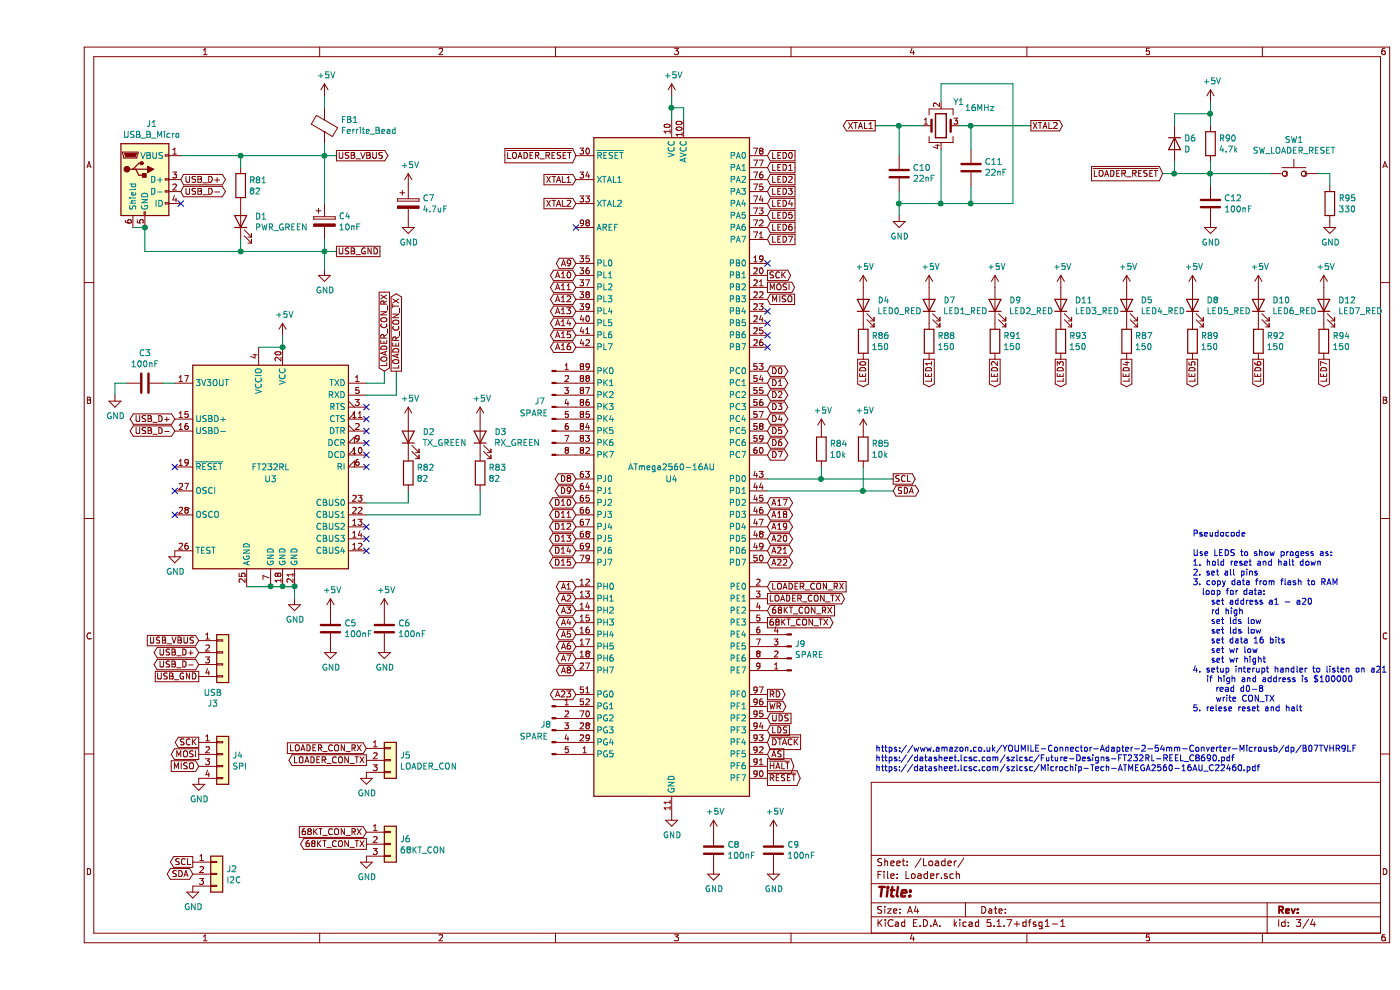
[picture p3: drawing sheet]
EESchema Schematic File Version 4
EELAYER 30 0
EELAYER END
$Descr A4 11693 8268
encoding utf-8
Sheet 3 4
Title ""
Date ""
Rev ""
Comp ""
Comment1 ""
Comment2 ""
Comment3 ""
Comment4 ""
$EndDescr
$Comp
L power:+5V #PWR0112
U 1 1
P 5300 800
F 0 "#PWR0112" H 5300 650 50  0001 C CNN
F 1 "+5V" H 5315 973 50  0000 C CNN
F 2 "" H 5300 800 50  0001 C CNN
F 3 "" H 5300 800 50  0001 C CNN
	1    5300 800 
	1    0    0    -1  
$EndComp
Wire Wire Line
	5300 800  5300 900 
Wire Wire Line
	5300 900  5400 900 
Wire Wire Line
	5400 900  5400 1000
Connection ~ 5300 900 
Wire Wire Line
	5300 900  5300 1000
Text GLabel 6100 4900 2    50   Input ~ 0
LOADER_CON_RX
Text GLabel 6100 5000 2    50   Output ~ 0
LOADER_CON_TX
Text GLabel 7150 4100 2    50   BiDi ~ 0
SDA
Text GLabel 7150 4000 2    50   Output ~ 0
SCL
Text GLabel 6100 2400 2    50   Output ~ 0
MOSI
Text GLabel 6100 2500 2    50   Input ~ 0
MISO
Text GLabel 6100 2300 2    50   Output ~ 0
SCK
Text GLabel 4500 4900 0    50   BiDi ~ 0
A1
Text GLabel 4500 5000 0    50   BiDi ~ 0
A2
Text GLabel 4500 5100 0    50   BiDi ~ 0
A3
Text GLabel 4500 5200 0    50   BiDi ~ 0
A4
Text GLabel 4500 5300 0    50   BiDi ~ 0
A5
Text GLabel 4500 5400 0    50   BiDi ~ 0
A6
Text GLabel 4500 5500 0    50   BiDi ~ 0
A7
Text GLabel 4500 5600 0    50   BiDi ~ 0
A8
Text GLabel 4500 2200 0    50   BiDi ~ 0
A9
Text GLabel 4500 2300 0    50   BiDi ~ 0
A10
Text GLabel 4500 2400 0    50   BiDi ~ 0
A11
Text GLabel 4500 2500 0    50   BiDi ~ 0
A12
Text GLabel 4500 2600 0    50   BiDi ~ 0
A13
Text GLabel 4500 2700 0    50   BiDi ~ 0
A14
Text GLabel 4500 2800 0    50   BiDi ~ 0
A15
Text GLabel 4500 2900 0    50   BiDi ~ 0
A16
Text GLabel 6100 3100 2    50   BiDi ~ 0
D0
Text GLabel 6100 3200 2    50   BiDi ~ 0
D1
Text GLabel 6100 3300 2    50   BiDi ~ 0
D2
Text GLabel 6100 3500 2    50   BiDi ~ 0
D4
Text GLabel 6100 3700 2    50   BiDi ~ 0
D6
Text GLabel 6100 3800 2    50   BiDi ~ 0
D7
Text GLabel 4500 4000 0    50   BiDi ~ 0
D8
Text GLabel 4500 4100 0    50   BiDi ~ 0
D9
Text GLabel 4500 4200 0    50   BiDi ~ 0
D10
Text GLabel 4500 4300 0    50   BiDi ~ 0
D11
Text GLabel 4500 4400 0    50   BiDi ~ 0
D12
Text GLabel 4500 4600 0    50   BiDi ~ 0
D14
Text GLabel 4500 4700 0    50   BiDi ~ 0
D15
Text GLabel 6100 3400 2    50   BiDi ~ 0
D3
Text GLabel 6100 3600 2    50   BiDi ~ 0
D5
Text GLabel 4500 4500 0    50   BiDi ~ 0
D13
$Comp
L Device:R R85
U 1 1
P 6900 3750
F 0 "R85" H 6970 3796 50  0000 L CNN
F 1 "10k" H 6970 3705 50  0000 L CNN
F 2 "" V 6830 3750 50  0001 C CNN
F 3 "~" H 6900 3750 50  0001 C CNN
	1    6900 3750
	1    0    0    -1  
$EndComp
$Comp
L Device:R R84
U 1 1
P 6550 3750
F 0 "R84" H 6620 3796 50  0000 L CNN
F 1 "10k" H 6620 3705 50  0000 L CNN
F 2 "" V 6480 3750 50  0001 C CNN
F 3 "~" H 6550 3750 50  0001 C CNN
	1    6550 3750
	1    0    0    -1  
$EndComp
$Comp
L power:+5V #PWR0119
U 1 1
P 6900 3600
F 0 "#PWR0119" H 6900 3450 50  0001 C CNN
F 1 "+5V" H 6915 3773 50  0000 C CNN
F 2 "" H 6900 3600 50  0001 C CNN
F 3 "" H 6900 3600 50  0001 C CNN
	1    6900 3600
	1    0    0    -1  
$EndComp
$Comp
L power:+5V #PWR0118
U 1 1
P 6550 3600
F 0 "#PWR0118" H 6550 3450 50  0001 C CNN
F 1 "+5V" H 6565 3773 50  0000 C CNN
F 2 "" H 6550 3600 50  0001 C CNN
F 3 "" H 6550 3600 50  0001 C CNN
	1    6550 3600
	1    0    0    -1  
$EndComp
$Comp
L MCU_Microchip_ATmega:ATmega2560-16AU U4
U 1 1
P 5300 3900
F 0 "U4" H 5300 3800 50  0000 C CNN
F 1 "ATmega2560-16AU" H 5300 3900 50  0000 C CNN
F 2 "Package_QFP:TQFP-100_14x14mm_P0.5mm" H 5300 3900 50  0001 C CIN
F 3 "http://ww1.microchip.com/downloads/en/DeviceDoc/Atmel-2549-8-bit-AVR-Microcontroller-ATmega640-1280-1281-2560-2561_datasheet.pdf" H 5300 3900 50  0001 C CNN
F 4 "ATMEGA2560-16AU" H 5300 3900 50  0001 C CNN "JLPCB Part"
F 5 "https://datasheet.lcsc.com/szlcsc/Microchip-Tech-ATMEGA2560-16AU_C22460.pdf" H 5300 3900 50  0001 C CNN "JLPCB Datasheet"
	1    5300 3900
	1    0    0    -1  
$EndComp
$Comp
L power:GND #PWR0113
U 1 1
P 5300 6800
F 0 "#PWR0113" H 5300 6550 50  0001 C CNN
F 1 "GND" H 5305 6627 50  0000 C CNN
F 2 "" H 5300 6800 50  0001 C CNN
F 3 "" H 5300 6800 50  0001 C CNN
	1    5300 6800
	1    0    0    -1  
$EndComp
Wire Wire Line
	6550 3900 6550 4000
Wire Wire Line
	6550 4000 6100 4000
Wire Wire Line
	6100 4100 6900 4100
Wire Wire Line
	6550 4000 7150 4000
Connection ~ 6550 4000
Wire Wire Line
	6900 3900 6900 4100
Connection ~ 6900 4100
Wire Wire Line
	6900 4100 7150 4100
Text GLabel 4500 1300 0    50   Input ~ 0
~LOADER_RESET
NoConn ~ 4500 1900
NoConn ~ 6100 2200
$Comp
L Connector_Generic:Conn_01x03 J5
U 1 1
P 2950 6350
F 0 "J5" H 3030 6392 50  0000 L CNN
F 1 "LOADER_CON" H 3030 6301 50  0000 L CNN
F 2 "" H 2950 6350 50  0001 C CNN
F 3 "~" H 2950 6350 50  0001 C CNN
	1    2950 6350
	1    0    0    -1  
$EndComp
Text GLabel 2750 6250 0    50   Input ~ 0
LOADER_CON_RX
Text GLabel 2750 6350 0    50   Output ~ 0
LOADER_CON_TX
$Comp
L power:GND #PWR0104
U 1 1
P 2750 6450
F 0 "#PWR0104" H 2750 6200 50  0001 C CNN
F 1 "GND" H 2755 6277 50  0000 C CNN
F 2 "" H 2750 6450 50  0001 C CNN
F 3 "" H 2750 6450 50  0001 C CNN
	1    2750 6450
	1    0    0    -1  
$EndComp
$Comp
L Connector_Generic:Conn_01x04 J4
U 1 1
P 1550 6300
F 0 "J4" H 1630 6292 50  0000 L CNN
F 1 "SPI" H 1630 6201 50  0000 L CNN
F 2 "" H 1550 6300 50  0001 C CNN
F 3 "~" H 1550 6300 50  0001 C CNN
	1    1550 6300
	1    0    0    -1  
$EndComp
$Comp
L power:GND #PWR097
U 1 1
P 1350 6500
F 0 "#PWR097" H 1350 6250 50  0001 C CNN
F 1 "GND" H 1355 6327 50  0000 C CNN
F 2 "" H 1350 6500 50  0001 C CNN
F 3 "" H 1350 6500 50  0001 C CNN
	1    1350 6500
	1    0    0    -1  
$EndComp
Text GLabel 1350 6300 0    50   Output ~ 0
MOSI
Text GLabel 1350 6400 0    50   Input ~ 0
MISO
Text GLabel 1350 6200 0    50   Output ~ 0
SCK
$Comp
L power:GND #PWR096
U 1 1
P 1300 7400
F 0 "#PWR096" H 1300 7150 50  0001 C CNN
F 1 "GND" H 1305 7227 50  0000 C CNN
F 2 "" H 1300 7400 50  0001 C CNN
F 3 "" H 1300 7400 50  0001 C CNN
	1    1300 7400
	1    0    0    -1  
$EndComp
$Comp
L Connector_Generic:Conn_01x03 J2
U 1 1
P 1500 7300
F 0 "J2" H 1580 7342 50  0000 L CNN
F 1 "I2C" H 1580 7251 50  0000 L CNN
F 2 "" H 1500 7300 50  0001 C CNN
F 3 "~" H 1500 7300 50  0001 C CNN
	1    1500 7300
	1    0    0    -1  
$EndComp
Text GLabel 1300 7300 0    50   BiDi ~ 0
SDA
Text GLabel 1300 7200 0    50   Output ~ 0
SCL
$Comp
L Device:C C9
U 1 1
P 6150 7100
F 0 "C9" H 6265 7146 50  0000 L CNN
F 1 "100nF" H 6265 7055 50  0000 L CNN
F 2 "" H 6188 6950 50  0001 C CNN
F 3 "~" H 6150 7100 50  0001 C CNN
	1    6150 7100
	1    0    0    -1  
$EndComp
$Comp
L power:GND #PWR0117
U 1 1
P 6150 7250
F 0 "#PWR0117" H 6150 7000 50  0001 C CNN
F 1 "GND" H 6155 7077 50  0000 C CNN
F 2 "" H 6150 7250 50  0001 C CNN
F 3 "" H 6150 7250 50  0001 C CNN
	1    6150 7250
	1    0    0    -1  
$EndComp
$Comp
L power:+5V #PWR0116
U 1 1
P 6150 6950
F 0 "#PWR0116" H 6150 6800 50  0001 C CNN
F 1 "+5V" H 6165 7123 50  0000 C CNN
F 2 "" H 6150 6950 50  0001 C CNN
F 3 "" H 6150 6950 50  0001 C CNN
	1    6150 6950
	1    0    0    -1  
$EndComp
$Comp
L Connector:Conn_01x08_Male J7
U 1 1
P 4300 3400
F 0 "J7" H 4200 3450 50  0000 C CNN
F 1 "SPARE" H 4150 3350 50  0000 C CNN
F 2 "" H 4300 3400 50  0001 C CNN
F 3 "~" H 4300 3400 50  0001 C CNN
	1    4300 3400
	1    0    0    -1  
$EndComp
Text GLabel 6100 4200 2    50   BiDi ~ 0
A17
Text GLabel 6100 4300 2    50   BiDi ~ 0
A18
Text GLabel 6100 4400 2    50   BiDi ~ 0
A19
Text GLabel 6100 4500 2    50   BiDi ~ 0
A20
Text GLabel 6100 5800 2    50   Output ~ 0
RD
Text GLabel 6100 5900 2    50   Output ~ 0
WR
Text GLabel 6100 6400 2    50   Output ~ 0
~HALT
Text GLabel 6100 6500 2    50   Output ~ 0
~RESET
$Comp
L Switch:SW_Push SW1
U 1 1
P 10500 1450
F 0 "SW1" H 10500 1735 50  0000 C CNN
F 1 "SW_LOADER_RESET" H 10500 1644 50  0000 C CNN
F 2 "" H 10500 1650 50  0001 C CNN
F 3 "~" H 10500 1650 50  0001 C CNN
	1    10500 1450
	1    0    0    -1  
$EndComp
Text GLabel 4500 1500 0    50   Input ~ 0
XTAL1
Text GLabel 4500 1700 0    50   Input ~ 0
XTAL2
$Comp
L power:GND #PWR0131
U 1 1
P 10800 1850
F 0 "#PWR0131" H 10800 1600 50  0001 C CNN
F 1 "GND" H 10805 1677 50  0000 C CNN
F 2 "" H 10800 1850 50  0001 C CNN
F 3 "" H 10800 1850 50  0001 C CNN
	1    10800 1850
	1    0    0    -1  
$EndComp
Text GLabel 9400 1450 0    50   Input ~ 0
~LOADER_RESET
$Comp
L power:GND #PWR0126
U 1 1
P 9800 1850
F 0 "#PWR0126" H 9800 1600 50  0001 C CNN
F 1 "GND" H 9805 1677 50  0000 C CNN
F 2 "" H 9800 1850 50  0001 C CNN
F 3 "" H 9800 1850 50  0001 C CNN
	1    9800 1850
	1    0    0    -1  
$EndComp
$Comp
L power:+5V #PWR0125
U 1 1
P 9800 850
F 0 "#PWR0125" H 9800 700 50  0001 C CNN
F 1 "+5V" H 9815 1023 50  0000 C CNN
F 2 "" H 9800 850 50  0001 C CNN
F 3 "" H 9800 850 50  0001 C CNN
	1    9800 850 
	1    0    0    -1  
$EndComp
$Comp
L Device:R R90
U 1 1
P 9800 1200
F 0 "R90" H 9870 1246 50  0000 L CNN
F 1 "4.7k" H 9870 1155 50  0000 L CNN
F 2 "" V 9730 1200 50  0001 C CNN
F 3 "~" H 9800 1200 50  0001 C CNN
	1    9800 1200
	1    0    0    -1  
$EndComp
$Comp
L Device:D D6
U 1 1
P 9500 1200
F 0 "D6" V 9454 1280 50  0000 L CNN
F 1 "D" V 9545 1280 50  0000 L CNN
F 2 "" H 9500 1200 50  0001 C CNN
F 3 "~" H 9500 1200 50  0001 C CNN
	1    9500 1200
	0    1    1    0   
$EndComp
Wire Wire Line
	9400 1450 9500 1450
Wire Wire Line
	9500 1450 9500 1350
Wire Wire Line
	9500 1450 9800 1450
Wire Wire Line
	9800 1450 9800 1350
Connection ~ 9500 1450
Wire Wire Line
	9800 850  9800 950 
Wire Wire Line
	9800 950  9500 950 
Wire Wire Line
	9500 950  9500 1050
Connection ~ 9800 950 
Wire Wire Line
	9800 950  9800 1050
$Comp
L Device:C C12
U 1 1
P 9800 1700
F 0 "C12" H 9915 1746 50  0000 L CNN
F 1 "100nF" H 9915 1655 50  0000 L CNN
F 2 "" H 9838 1550 50  0001 C CNN
F 3 "~" H 9800 1700 50  0001 C CNN
	1    9800 1700
	1    0    0    -1  
$EndComp
Wire Wire Line
	9800 1450 9800 1550
Connection ~ 9800 1450
Wire Wire Line
	9800 1450 10300 1450
$Comp
L Device:R R95
U 1 1
P 10800 1700
F 0 "R95" H 10870 1746 50  0000 L CNN
F 1 "330" H 10870 1655 50  0000 L CNN
F 2 "" V 10730 1700 50  0001 C CNN
F 3 "~" H 10800 1700 50  0001 C CNN
	1    10800 1700
	1    0    0    -1  
$EndComp
Wire Wire Line
	10700 1450 10800 1450
Wire Wire Line
	10800 1450 10800 1550
$Comp
L Device:C C8
U 1 1
P 5650 7100
F 0 "C8" H 5765 7146 50  0000 L CNN
F 1 "100nF" H 5765 7055 50  0000 L CNN
F 2 "" H 5688 6950 50  0001 C CNN
F 3 "~" H 5650 7100 50  0001 C CNN
	1    5650 7100
	1    0    0    -1  
$EndComp
$Comp
L power:GND #PWR0115
U 1 1
P 5650 7250
F 0 "#PWR0115" H 5650 7000 50  0001 C CNN
F 1 "GND" H 5655 7077 50  0000 C CNN
F 2 "" H 5650 7250 50  0001 C CNN
F 3 "" H 5650 7250 50  0001 C CNN
	1    5650 7250
	1    0    0    -1  
$EndComp
$Comp
L power:+5V #PWR0114
U 1 1
P 5650 6950
F 0 "#PWR0114" H 5650 6800 50  0001 C CNN
F 1 "+5V" H 5665 7123 50  0000 C CNN
F 2 "" H 5650 6950 50  0001 C CNN
F 3 "" H 5650 6950 50  0001 C CNN
	1    5650 6950
	1    0    0    -1  
$EndComp
Text GLabel 6100 6000 2    50   Input ~ 0
UDS
Text GLabel 6100 6100 2    50   Input ~ 0
LDS
Text GLabel 6100 6200 2    50   Input ~ 0
~DTACK
Text GLabel 6100 6300 2    50   Input ~ 0
AS
Text GLabel 6100 4600 2    50   BiDi ~ 0
A21
Text GLabel 6100 5100 2    50   Input ~ 0
68KT_CON_RX
Text GLabel 6100 5200 2    50   Output ~ 0
68KT_CON_TX
Text GLabel 2750 6950 0    50   Input ~ 0
68KT_CON_RX
Text GLabel 2750 7050 0    50   Output ~ 0
68KT_CON_TX
$Comp
L power:GND #PWR0105
U 1 1
P 2750 7150
F 0 "#PWR0105" H 2750 6900 50  0001 C CNN
F 1 "GND" H 2755 6977 50  0000 C CNN
F 2 "" H 2750 7150 50  0001 C CNN
F 3 "" H 2750 7150 50  0001 C CNN
	1    2750 7150
	1    0    0    -1  
$EndComp
$Comp
L Connector_Generic:Conn_01x03 J6
U 1 1
P 2950 7050
F 0 "J6" H 3030 7092 50  0000 L CNN
F 1 "68KT_CON" H 3030 7001 50  0000 L CNN
F 2 "" H 2950 7050 50  0001 C CNN
F 3 "~" H 2950 7050 50  0001 C CNN
	1    2950 7050
	1    0    0    -1  
$EndComp
$Comp
L Connector:Conn_01x04_Male J9
U 1 1
P 6300 5500
F 0 "J9" H 6272 5382 50  0000 R CNN
F 1 "SPARE" H 6272 5473 50  0000 R CNN
F 2 "" H 6300 5500 50  0001 C CNN
F 3 "~" H 6300 5500 50  0001 C CNN
	1    6300 5500
	-1   0    0    1   
$EndComp
Text GLabel 6100 1300 2    50   Input ~ 0
LED0
Text GLabel 6100 1400 2    50   Input ~ 0
LED1
Text GLabel 6100 1500 2    50   Input ~ 0
LED2
Text GLabel 6100 1600 2    50   Input ~ 0
LED3
Text GLabel 6100 1700 2    50   Input ~ 0
LED4
Text GLabel 6100 1800 2    50   Input ~ 0
LED5
Text GLabel 6100 1900 2    50   Input ~ 0
LED6
Text GLabel 6100 2000 2    50   Input ~ 0
LED7
Text GLabel 6100 4700 2    50   BiDi ~ 0
A22
NoConn ~ 6100 2600
NoConn ~ 6100 2700
NoConn ~ 6100 2800
NoConn ~ 6100 2900
Text GLabel 4500 5800 0    50   BiDi ~ 0
A23
$Comp
L Connector:Conn_01x05_Male J8
U 1 1
P 4300 6100
F 0 "J8" H 4250 6150 50  0000 C CNN
F 1 "SPARE" H 4150 6050 50  0000 C CNN
F 2 "" H 4300 6100 50  0001 C CNN
F 3 "~" H 4300 6100 50  0001 C CNN
	1    4300 6100
	1    0    0    -1  
$EndComp
Text Notes 9650 5950 0    50   ~ 0
Pseudocode\n\nUse LEDS to show progess as:\n1. hold reset and halt down\n2. set all pins\n3. copy data from flash to RAM\n  loop for data:\n    set address a1 - a20\n    rd high\n    set lds low\n    set lds low\n    set data 16 bits\n    set wr low\n    set wr hight\n4. setup interupt handler to listen on a21\n   if high and address is $100000\n     read d0-8\n     write CON_TX\n5. relese reset and halt\n
$Comp
L Connector_Generic:Conn_01x04 J?
U 1 1
P 1550 5450
AR Path="/5F9D5E69/5FC74275" Ref="J?"  Part="1" 
AR Path="/5F9DA3F8/5FC74275" Ref="J3"  Part="1" 
F 0 "J3" H 1468 5025 50  0000 C CNN
F 1 "USB" H 1468 5116 50  0000 C CNN
F 2 "" H 1550 5450 50  0001 C CNN
F 3 "~" H 1550 5450 50  0001 C CNN
	1    1550 5450
	1    0    0    -1  
$EndComp
$Comp
L Connector:USB_B_Micro J?
U 1 1
P 900 1500
AR Path="/5F9D5E69/5FC7427B" Ref="J?"  Part="1" 
AR Path="/5F9DA3F8/5FC7427B" Ref="J1"  Part="1" 
F 0 "J1" H 957 1967 50  0000 C CNN
F 1 "USB_B_Micro" H 957 1876 50  0000 C CNN
F 2 "" H 1050 1450 50  0001 C CNN
F 3 "~" H 1050 1450 50  0001 C CNN
	1    900  1500
	1    0    0    -1  
$EndComp
Text Notes 7000 6450 0    50   ~ 0
https://www.amazon.co.uk/YOUMILE-Connector-Adapter-2-54mm-Converter-Microusb/dp/B07TVHR9LF\nhttps://datasheet.lcsc.com/szlcsc/Future-Designs-FT232RL-REEL_C8690.pdf\nhttps://datasheet.lcsc.com/szlcsc/Microchip-Tech-ATMEGA2560-16AU_C22460.pdf
Text GLabel 2500 1300 2    50   Output ~ 0
USB_VBUS
Text GLabel 1200 1500 2    50   BiDi ~ 0
USB_D+
Text GLabel 1200 1600 2    50   BiDi ~ 0
USB_D-
$Comp
L power:GND #PWR?
U 1 1
P 2400 2250
AR Path="/5F9D5E69/5FC74285" Ref="#PWR?"  Part="1" 
AR Path="/5F9DA3F8/5FC74285" Ref="#PWR0101"  Part="1" 
F 0 "#PWR0101" H 2400 2000 50  0001 C CNN
F 1 "GND" H 2405 2077 50  0000 C CNN
F 2 "" H 2400 2250 50  0001 C CNN
F 3 "" H 2400 2250 50  0001 C CNN
	1    2400 2250
	1    0    0    -1  
$EndComp
Wire Wire Line
	900  1900 800  1900
NoConn ~ 1200 1700
Text GLabel 1350 5350 0    50   Input ~ 0
USB_VBUS
Text GLabel 1350 5450 0    50   BiDi ~ 0
USB_D+
Text GLabel 1350 5550 0    50   BiDi ~ 0
USB_D-
Text GLabel 1350 5650 0    50   UnSpc ~ 0
USB_GND
$Comp
L Interface_USB:FT232RL U?
U 1 1
P 1950 3900
AR Path="/5F9D5E69/5FC74291" Ref="U?"  Part="1" 
AR Path="/5F9DA3F8/5FC74291" Ref="U3"  Part="1" 
F 0 "U3" H 1950 3800 50  0000 C CNN
F 1 "FT232RL" H 1950 3900 50  0000 C CNN
F 2 "Package_SO:SSOP-28_5.3x10.2mm_P0.65mm" H 3050 3000 50  0001 C CNN
F 3 "https://www.ftdichip.com/Support/Documents/DataSheets/ICs/DS_FT232R.pdf" H 1950 3900 50  0001 C CNN
	1    1950 3900
	1    0    0    -1  
$EndComp
$Comp
L Device:Ferrite_Bead FB?
U 1 1
P 2400 1050
AR Path="/5F9D5E69/5FC74297" Ref="FB?"  Part="1" 
AR Path="/5F9DA3F8/5FC74297" Ref="FB1"  Part="1" 
F 0 "FB1" H 2263 1004 50  0000 R CNN
F 1 "Ferrite_Bead" H 2263 1095 50  0000 R CNN
F 2 "" V 2330 1050 50  0001 C CNN
F 3 "~" H 2400 1050 50  0001 C CNN
	1    2400 1050
	-1   0    0    1   
$EndComp
$Comp
L Device:C C?
U 1 1
P 900 3200
AR Path="/5F9D5E69/5FC7429D" Ref="C?"  Part="1" 
AR Path="/5F9DA3F8/5FC7429D" Ref="C3"  Part="1" 
F 0 "C3" V 648 3200 50  0000 C CNN
F 1 "100nF" V 739 3200 50  0000 C CNN
F 2 "" H 938 3050 50  0001 C CNN
F 3 "~" H 900 3200 50  0001 C CNN
	1    900  3200
	0    1    1    0   
$EndComp
$Comp
L Device:CP C?
U 1 1
P 2400 1850
AR Path="/5F9D5E69/5FC742A3" Ref="C?"  Part="1" 
AR Path="/5F9DA3F8/5FC742A3" Ref="C4"  Part="1" 
F 0 "C4" H 2518 1896 50  0000 L CNN
F 1 "10nF" H 2518 1805 50  0000 L CNN
F 2 "" H 2438 1700 50  0001 C CNN
F 3 "~" H 2400 1850 50  0001 C CNN
	1    2400 1850
	1    0    0    -1  
$EndComp
Wire Wire Line
	2400 1300 2400 1700
Wire Wire Line
	2400 1300 1700 1300
Wire Wire Line
	2400 2000 2400 2100
Connection ~ 2400 2100
Wire Wire Line
	2400 2100 2400 2250
Wire Wire Line
	1850 2900 2050 2900
$Comp
L power:+5V #PWR?
U 1 1
P 2050 2800
AR Path="/5F9D5E69/5FC742AF" Ref="#PWR?"  Part="1" 
AR Path="/5F9DA3F8/5FC742AF" Ref="#PWR098"  Part="1" 
F 0 "#PWR098" H 2050 2650 50  0001 C CNN
F 1 "+5V" H 2065 2973 50  0000 C CNN
F 2 "" H 2050 2800 50  0001 C CNN
F 3 "" H 2050 2800 50  0001 C CNN
	1    2050 2800
	1    0    0    -1  
$EndComp
Wire Wire Line
	2050 2800 2050 2900
Connection ~ 2050 2900
Wire Wire Line
	900  1900 900  2100
Wire Wire Line
	900  2100 1700 2100
Connection ~ 900  1900
Wire Wire Line
	2400 1300 2400 1200
Connection ~ 2400 1300
$Comp
L power:+5V #PWR?
U 1 1
P 2400 800
AR Path="/5F9D5E69/5FC742BC" Ref="#PWR?"  Part="1" 
AR Path="/5F9DA3F8/5FC742BC" Ref="#PWR0100"  Part="1" 
F 0 "#PWR0100" H 2400 650 50  0001 C CNN
F 1 "+5V" H 2415 973 50  0000 C CNN
F 2 "" H 2400 800 50  0001 C CNN
F 3 "" H 2400 800 50  0001 C CNN
	1    2400 800 
	1    0    0    -1  
$EndComp
Wire Wire Line
	2400 800  2400 900 
Text GLabel 1150 3500 0    50   BiDi ~ 0
USB_D+
Text GLabel 1150 3600 0    50   BiDi ~ 0
USB_D-
$Comp
L power:GND #PWR?
U 1 1
P 650 3300
AR Path="/5F9D5E69/5FC742C5" Ref="#PWR?"  Part="1" 
AR Path="/5F9DA3F8/5FC742C5" Ref="#PWR094"  Part="1" 
F 0 "#PWR094" H 650 3050 50  0001 C CNN
F 1 "GND" H 655 3127 50  0000 C CNN
F 2 "" H 650 3300 50  0001 C CNN
F 3 "" H 650 3300 50  0001 C CNN
	1    650  3300
	1    0    0    -1  
$EndComp
Wire Wire Line
	650  3300 650  3200
Wire Wire Line
	650  3200 750  3200
Wire Wire Line
	1050 3200 1150 3200
$Comp
L Device:CP C?
U 1 1
P 3100 1700
AR Path="/5F9D5E69/5FC742CE" Ref="C?"  Part="1" 
AR Path="/5F9DA3F8/5FC742CE" Ref="C7"  Part="1" 
F 0 "C7" H 3218 1746 50  0000 L CNN
F 1 "4.7uF" H 3218 1655 50  0000 L CNN
F 2 "" H 3138 1550 50  0001 C CNN
F 3 "~" H 3100 1700 50  0001 C CNN
	1    3100 1700
	1    0    0    -1  
$EndComp
$Comp
L Device:C C?
U 1 1
P 2450 5250
AR Path="/5F9D5E69/5FC742D4" Ref="C?"  Part="1" 
AR Path="/5F9DA3F8/5FC742D4" Ref="C5"  Part="1" 
F 0 "C5" H 2565 5296 50  0000 L CNN
F 1 "100nF" H 2565 5205 50  0000 L CNN
F 2 "" H 2488 5100 50  0001 C CNN
F 3 "~" H 2450 5250 50  0001 C CNN
	1    2450 5250
	1    0    0    -1  
$EndComp
$Comp
L power:GND #PWR?
U 1 1
P 2450 5400
AR Path="/5F9D5E69/5FC742DA" Ref="#PWR?"  Part="1" 
AR Path="/5F9DA3F8/5FC742DA" Ref="#PWR0103"  Part="1" 
F 0 "#PWR0103" H 2450 5150 50  0001 C CNN
F 1 "GND" H 2455 5227 50  0000 C CNN
F 2 "" H 2450 5400 50  0001 C CNN
F 3 "" H 2450 5400 50  0001 C CNN
	1    2450 5400
	1    0    0    -1  
$EndComp
$Comp
L power:GND #PWR?
U 1 1
P 3100 1850
AR Path="/5F9D5E69/5FC742E0" Ref="#PWR?"  Part="1" 
AR Path="/5F9DA3F8/5FC742E0" Ref="#PWR0109"  Part="1" 
F 0 "#PWR0109" H 3100 1600 50  0001 C CNN
F 1 "GND" H 3105 1677 50  0000 C CNN
F 2 "" H 3100 1850 50  0001 C CNN
F 3 "" H 3100 1850 50  0001 C CNN
	1    3100 1850
	1    0    0    -1  
$EndComp
$Comp
L power:+5V #PWR?
U 1 1
P 2450 5100
AR Path="/5F9D5E69/5FC742E6" Ref="#PWR?"  Part="1" 
AR Path="/5F9DA3F8/5FC742E6" Ref="#PWR0102"  Part="1" 
F 0 "#PWR0102" H 2450 4950 50  0001 C CNN
F 1 "+5V" H 2465 5273 50  0000 C CNN
F 2 "" H 2450 5100 50  0001 C CNN
F 3 "" H 2450 5100 50  0001 C CNN
	1    2450 5100
	1    0    0    -1  
$EndComp
$Comp
L power:+5V #PWR?
U 1 1
P 3100 1550
AR Path="/5F9D5E69/5FC742EC" Ref="#PWR?"  Part="1" 
AR Path="/5F9DA3F8/5FC742EC" Ref="#PWR0108"  Part="1" 
F 0 "#PWR0108" H 3100 1400 50  0001 C CNN
F 1 "+5V" H 3115 1723 50  0000 C CNN
F 2 "" H 3100 1550 50  0001 C CNN
F 3 "" H 3100 1550 50  0001 C CNN
	1    3100 1550
	1    0    0    -1  
$EndComp
Wire Wire Line
	2400 1300 2500 1300
Text GLabel 2500 2100 2    50   UnSpc ~ 0
USB_GND
Wire Wire Line
	2500 2100 2400 2100
$Comp
L Device:LED D?
U 1 1
P 3100 3650
AR Path="/5F9D5E69/5FC742F5" Ref="D?"  Part="1" 
AR Path="/5F9DA3F8/5FC742F5" Ref="D2"  Part="1" 
F 0 "D2" V 3139 3532 50  0000 R CNN
F 1 "TX_GREEN" V 3048 3532 50  0000 R CNN
F 2 "" H 3100 3650 50  0001 C CNN
F 3 "~" H 3100 3650 50  0001 C CNN
	1    3100 3650
	0    -1   -1   0   
$EndComp
$Comp
L Device:LED D?
U 1 1
P 3700 3650
AR Path="/5F9D5E69/5FC742FB" Ref="D?"  Part="1" 
AR Path="/5F9DA3F8/5FC742FB" Ref="D3"  Part="1" 
F 0 "D3" V 3739 3532 50  0000 R CNN
F 1 "RX_GREEN" V 3648 3532 50  0000 R CNN
F 2 "" H 3700 3650 50  0001 C CNN
F 3 "~" H 3700 3650 50  0001 C CNN
	1    3700 3650
	0    -1   -1   0   
$EndComp
$Comp
L power:+5V #PWR?
U 1 1
P 3100 3500
AR Path="/5F9D5E69/5FC74301" Ref="#PWR?"  Part="1" 
AR Path="/5F9DA3F8/5FC74301" Ref="#PWR0110"  Part="1" 
F 0 "#PWR0110" H 3100 3350 50  0001 C CNN
F 1 "+5V" H 3115 3673 50  0000 C CNN
F 2 "" H 3100 3500 50  0001 C CNN
F 3 "" H 3100 3500 50  0001 C CNN
	1    3100 3500
	1    0    0    -1  
$EndComp
$Comp
L power:+5V #PWR?
U 1 1
P 3700 3500
AR Path="/5F9D5E69/5FC74307" Ref="#PWR?"  Part="1" 
AR Path="/5F9DA3F8/5FC74307" Ref="#PWR0111"  Part="1" 
F 0 "#PWR0111" H 3700 3350 50  0001 C CNN
F 1 "+5V" H 3715 3673 50  0000 C CNN
F 2 "" H 3700 3500 50  0001 C CNN
F 3 "" H 3700 3500 50  0001 C CNN
	1    3700 3500
	1    0    0    -1  
$EndComp
$Comp
L Device:R R?
U 1 1
P 3100 3950
AR Path="/5F9D5E69/5FC7430D" Ref="R?"  Part="1" 
AR Path="/5F9DA3F8/5FC7430D" Ref="R82"  Part="1" 
F 0 "R82" H 3170 3996 50  0000 L CNN
F 1 "82" H 3170 3905 50  0000 L CNN
F 2 "" V 3030 3950 50  0001 C CNN
F 3 "~" H 3100 3950 50  0001 C CNN
	1    3100 3950
	1    0    0    -1  
$EndComp
$Comp
L Device:R R?
U 1 1
P 3700 3950
AR Path="/5F9D5E69/5FC74313" Ref="R?"  Part="1" 
AR Path="/5F9DA3F8/5FC74313" Ref="R83"  Part="1" 
F 0 "R83" H 3770 3996 50  0000 L CNN
F 1 "82" H 3770 3905 50  0000 L CNN
F 2 "" V 3630 3950 50  0001 C CNN
F 3 "~" H 3700 3950 50  0001 C CNN
	1    3700 3950
	1    0    0    -1  
$EndComp
Wire Wire Line
	3100 4100 3100 4200
Wire Wire Line
	3100 4200 2750 4200
Wire Wire Line
	3700 4100 3700 4300
Wire Wire Line
	3700 4300 2750 4300
NoConn ~ 1150 3900
NoConn ~ 1150 4100
NoConn ~ 1150 4300
$Comp
L power:GND #PWR?
U 1 1
P 1150 4600
AR Path="/5F9D5E69/5FC74322" Ref="#PWR?"  Part="1" 
AR Path="/5F9DA3F8/5FC74322" Ref="#PWR095"  Part="1" 
F 0 "#PWR095" H 1150 4350 50  0001 C CNN
F 1 "GND" H 1155 4427 50  0000 C CNN
F 2 "" H 1150 4600 50  0001 C CNN
F 3 "" H 1150 4600 50  0001 C CNN
	1    1150 4600
	1    0    0    -1  
$EndComp
NoConn ~ 2750 3400
NoConn ~ 2750 3500
NoConn ~ 2750 3600
NoConn ~ 2750 3700
NoConn ~ 2750 3800
NoConn ~ 2750 3900
NoConn ~ 2750 4400
NoConn ~ 2750 4500
NoConn ~ 2750 4600
$Comp
L power:GND #PWR?
U 1 1
P 2150 5000
AR Path="/5F9D5E69/5FC74331" Ref="#PWR?"  Part="1" 
AR Path="/5F9DA3F8/5FC74331" Ref="#PWR099"  Part="1" 
F 0 "#PWR099" H 2150 4750 50  0001 C CNN
F 1 "GND" H 2155 4827 50  0000 C CNN
F 2 "" H 2150 5000 50  0001 C CNN
F 3 "" H 2150 5000 50  0001 C CNN
	1    2150 5000
	1    0    0    -1  
$EndComp
Wire Wire Line
	2150 5000 2150 4900
Wire Wire Line
	2150 4900 2050 4900
Connection ~ 2150 4900
Connection ~ 1950 4900
Wire Wire Line
	1950 4900 1750 4900
Connection ~ 2050 4900
Wire Wire Line
	2050 4900 1950 4900
$Comp
L Device:C C?
U 1 1
P 2900 5250
AR Path="/5F9D5E69/5FF8BF93" Ref="C?"  Part="1" 
AR Path="/5F9DA3F8/5FF8BF93" Ref="C6"  Part="1" 
F 0 "C6" H 3015 5296 50  0000 L CNN
F 1 "100nF" H 3015 5205 50  0000 L CNN
F 2 "" H 2938 5100 50  0001 C CNN
F 3 "~" H 2900 5250 50  0001 C CNN
	1    2900 5250
	1    0    0    -1  
$EndComp
$Comp
L power:GND #PWR?
U 1 1
P 2900 5400
AR Path="/5F9D5E69/5FF8BF99" Ref="#PWR?"  Part="1" 
AR Path="/5F9DA3F8/5FF8BF99" Ref="#PWR0107"  Part="1" 
F 0 "#PWR0107" H 2900 5150 50  0001 C CNN
F 1 "GND" H 2905 5227 50  0000 C CNN
F 2 "" H 2900 5400 50  0001 C CNN
F 3 "" H 2900 5400 50  0001 C CNN
	1    2900 5400
	1    0    0    -1  
$EndComp
$Comp
L power:+5V #PWR?
U 1 1
P 2900 5100
AR Path="/5F9D5E69/5FF8BF9F" Ref="#PWR?"  Part="1" 
AR Path="/5F9DA3F8/5FF8BF9F" Ref="#PWR0106"  Part="1" 
F 0 "#PWR0106" H 2900 4950 50  0001 C CNN
F 1 "+5V" H 2915 5273 50  0000 C CNN
F 2 "" H 2900 5100 50  0001 C CNN
F 3 "" H 2900 5100 50  0001 C CNN
	1    2900 5100
	1    0    0    -1  
$EndComp
$Comp
L Device:R R81
U 1 1
P 1700 1550
F 0 "R81" H 1770 1596 50  0000 L CNN
F 1 "82" H 1770 1505 50  0000 L CNN
F 2 "" V 1630 1550 50  0001 C CNN
F 3 "~" H 1700 1550 50  0001 C CNN
	1    1700 1550
	1    0    0    -1  
$EndComp
$Comp
L Device:LED D1
U 1 1
P 1700 1850
F 0 "D1" V 1739 1732 50  0000 R CNN
F 1 "PWR_GREEN" V 1648 1732 50  0000 R CNN
F 2 "" H 1700 1850 50  0001 C CNN
F 3 "~" H 1700 1850 50  0001 C CNN
	1    1700 1850
	0    -1   -1   0   
$EndComp
Wire Wire Line
	1700 1300 1700 1400
Connection ~ 1700 1300
Wire Wire Line
	1700 1300 1200 1300
Wire Wire Line
	1700 2000 1700 2100
Connection ~ 1700 2100
Wire Wire Line
	1700 2100 2400 2100
$Comp
L Device:LED D?
U 1 1
P 6900 2550
AR Path="/5F9D5E69/60FAA16B" Ref="D?"  Part="1" 
AR Path="/5F9DA3F8/60FAA16B" Ref="D4"  Part="1" 
F 0 "D4" V 6939 2432 50  0000 R CNN
F 1 "LED0_RED" V 6848 2432 50  0000 R CNN
F 2 "" H 6900 2550 50  0001 C CNN
F 3 "~" H 6900 2550 50  0001 C CNN
	1    6900 2550
	0    -1   -1   0   
$EndComp
$Comp
L power:+5V #PWR?
U 1 1
P 6900 2400
AR Path="/5F9D5E69/60FAA171" Ref="#PWR?"  Part="1" 
AR Path="/5F9DA3F8/60FAA171" Ref="#PWR0121"  Part="1" 
F 0 "#PWR0121" H 6900 2250 50  0001 C CNN
F 1 "+5V" H 6915 2573 50  0000 C CNN
F 2 "" H 6900 2400 50  0001 C CNN
F 3 "" H 6900 2400 50  0001 C CNN
	1    6900 2400
	1    0    0    -1  
$EndComp
$Comp
L Device:R R?
U 1 1
P 6900 2850
AR Path="/5F9D5E69/60FAA177" Ref="R?"  Part="1" 
AR Path="/5F9DA3F8/60FAA177" Ref="R86"  Part="1" 
F 0 "R86" H 6970 2896 50  0000 L CNN
F 1 "150" H 6970 2805 50  0000 L CNN
F 2 "" V 6830 2850 50  0001 C CNN
F 3 "~" H 6900 2850 50  0001 C CNN
	1    6900 2850
	1    0    0    -1  
$EndComp
Text GLabel 6900 3000 3    50   Output ~ 0
LED0
$Comp
L Device:LED D?
U 1 1
P 7450 2550
AR Path="/5F9D5E69/60FD813C" Ref="D?"  Part="1" 
AR Path="/5F9DA3F8/60FD813C" Ref="D7"  Part="1" 
F 0 "D7" V 7489 2432 50  0000 R CNN
F 1 "LED1_RED" V 7398 2432 50  0000 R CNN
F 2 "" H 7450 2550 50  0001 C CNN
F 3 "~" H 7450 2550 50  0001 C CNN
	1    7450 2550
	0    -1   -1   0   
$EndComp
$Comp
L power:+5V #PWR?
U 1 1
P 7450 2400
AR Path="/5F9D5E69/60FD8142" Ref="#PWR?"  Part="1" 
AR Path="/5F9DA3F8/60FD8142" Ref="#PWR0123"  Part="1" 
F 0 "#PWR0123" H 7450 2250 50  0001 C CNN
F 1 "+5V" H 7465 2573 50  0000 C CNN
F 2 "" H 7450 2400 50  0001 C CNN
F 3 "" H 7450 2400 50  0001 C CNN
	1    7450 2400
	1    0    0    -1  
$EndComp
$Comp
L Device:R R?
U 1 1
P 7450 2850
AR Path="/5F9D5E69/60FD8148" Ref="R?"  Part="1" 
AR Path="/5F9DA3F8/60FD8148" Ref="R88"  Part="1" 
F 0 "R88" H 7520 2896 50  0000 L CNN
F 1 "150" H 7520 2805 50  0000 L CNN
F 2 "" V 7380 2850 50  0001 C CNN
F 3 "~" H 7450 2850 50  0001 C CNN
	1    7450 2850
	1    0    0    -1  
$EndComp
Text GLabel 7450 3000 3    50   Output ~ 0
LED1
$Comp
L Device:LED D?
U 1 1
P 8000 2550
AR Path="/5F9D5E69/60FDB721" Ref="D?"  Part="1" 
AR Path="/5F9DA3F8/60FDB721" Ref="D9"  Part="1" 
F 0 "D9" V 8039 2432 50  0000 R CNN
F 1 "LED2_RED" V 7948 2432 50  0000 R CNN
F 2 "" H 8000 2550 50  0001 C CNN
F 3 "~" H 8000 2550 50  0001 C CNN
	1    8000 2550
	0    -1   -1   0   
$EndComp
$Comp
L power:+5V #PWR?
U 1 1
P 8000 2400
AR Path="/5F9D5E69/60FDB727" Ref="#PWR?"  Part="1" 
AR Path="/5F9DA3F8/60FDB727" Ref="#PWR0127"  Part="1" 
F 0 "#PWR0127" H 8000 2250 50  0001 C CNN
F 1 "+5V" H 8015 2573 50  0000 C CNN
F 2 "" H 8000 2400 50  0001 C CNN
F 3 "" H 8000 2400 50  0001 C CNN
	1    8000 2400
	1    0    0    -1  
$EndComp
$Comp
L Device:R R?
U 1 1
P 8000 2850
AR Path="/5F9D5E69/60FDB72D" Ref="R?"  Part="1" 
AR Path="/5F9DA3F8/60FDB72D" Ref="R91"  Part="1" 
F 0 "R91" H 8070 2896 50  0000 L CNN
F 1 "150" H 8070 2805 50  0000 L CNN
F 2 "" V 7930 2850 50  0001 C CNN
F 3 "~" H 8000 2850 50  0001 C CNN
	1    8000 2850
	1    0    0    -1  
$EndComp
Text GLabel 8000 3000 3    50   Output ~ 0
LED2
$Comp
L Device:LED D?
U 1 1
P 8550 2550
AR Path="/5F9D5E69/60FDB734" Ref="D?"  Part="1" 
AR Path="/5F9DA3F8/60FDB734" Ref="D11"  Part="1" 
F 0 "D11" V 8589 2432 50  0000 R CNN
F 1 "LED3_RED" V 8498 2432 50  0000 R CNN
F 2 "" H 8550 2550 50  0001 C CNN
F 3 "~" H 8550 2550 50  0001 C CNN
	1    8550 2550
	0    -1   -1   0   
$EndComp
$Comp
L power:+5V #PWR?
U 1 1
P 8550 2400
AR Path="/5F9D5E69/60FDB73A" Ref="#PWR?"  Part="1" 
AR Path="/5F9DA3F8/60FDB73A" Ref="#PWR0129"  Part="1" 
F 0 "#PWR0129" H 8550 2250 50  0001 C CNN
F 1 "+5V" H 8565 2573 50  0000 C CNN
F 2 "" H 8550 2400 50  0001 C CNN
F 3 "" H 8550 2400 50  0001 C CNN
	1    8550 2400
	1    0    0    -1  
$EndComp
$Comp
L Device:R R?
U 1 1
P 8550 2850
AR Path="/5F9D5E69/60FDB740" Ref="R?"  Part="1" 
AR Path="/5F9DA3F8/60FDB740" Ref="R93"  Part="1" 
F 0 "R93" H 8620 2896 50  0000 L CNN
F 1 "150" H 8620 2805 50  0000 L CNN
F 2 "" V 8480 2850 50  0001 C CNN
F 3 "~" H 8550 2850 50  0001 C CNN
	1    8550 2850
	1    0    0    -1  
$EndComp
Text GLabel 8550 3000 3    50   Output ~ 0
LED3
$Comp
L Device:LED D?
U 1 1
P 9100 2550
AR Path="/5F9D5E69/60FF1FF3" Ref="D?"  Part="1" 
AR Path="/5F9DA3F8/60FF1FF3" Ref="D5"  Part="1" 
F 0 "D5" V 9139 2432 50  0000 R CNN
F 1 "LED4_RED" V 9048 2432 50  0000 R CNN
F 2 "" H 9100 2550 50  0001 C CNN
F 3 "~" H 9100 2550 50  0001 C CNN
	1    9100 2550
	0    -1   -1   0   
$EndComp
$Comp
L power:+5V #PWR?
U 1 1
P 9100 2400
AR Path="/5F9D5E69/60FF1FF9" Ref="#PWR?"  Part="1" 
AR Path="/5F9DA3F8/60FF1FF9" Ref="#PWR0122"  Part="1" 
F 0 "#PWR0122" H 9100 2250 50  0001 C CNN
F 1 "+5V" H 9115 2573 50  0000 C CNN
F 2 "" H 9100 2400 50  0001 C CNN
F 3 "" H 9100 2400 50  0001 C CNN
	1    9100 2400
	1    0    0    -1  
$EndComp
$Comp
L Device:R R?
U 1 1
P 9100 2850
AR Path="/5F9D5E69/60FF1FFF" Ref="R?"  Part="1" 
AR Path="/5F9DA3F8/60FF1FFF" Ref="R87"  Part="1" 
F 0 "R87" H 9170 2896 50  0000 L CNN
F 1 "150" H 9170 2805 50  0000 L CNN
F 2 "" V 9030 2850 50  0001 C CNN
F 3 "~" H 9100 2850 50  0001 C CNN
	1    9100 2850
	1    0    0    -1  
$EndComp
Text GLabel 9100 3000 3    50   Output ~ 0
LED4
$Comp
L Device:LED D?
U 1 1
P 9650 2550
AR Path="/5F9D5E69/60FF2006" Ref="D?"  Part="1" 
AR Path="/5F9DA3F8/60FF2006" Ref="D8"  Part="1" 
F 0 "D8" V 9689 2432 50  0000 R CNN
F 1 "LED5_RED" V 9598 2432 50  0000 R CNN
F 2 "" H 9650 2550 50  0001 C CNN
F 3 "~" H 9650 2550 50  0001 C CNN
	1    9650 2550
	0    -1   -1   0   
$EndComp
$Comp
L power:+5V #PWR?
U 1 1
P 9650 2400
AR Path="/5F9D5E69/60FF200C" Ref="#PWR?"  Part="1" 
AR Path="/5F9DA3F8/60FF200C" Ref="#PWR0124"  Part="1" 
F 0 "#PWR0124" H 9650 2250 50  0001 C CNN
F 1 "+5V" H 9665 2573 50  0000 C CNN
F 2 "" H 9650 2400 50  0001 C CNN
F 3 "" H 9650 2400 50  0001 C CNN
	1    9650 2400
	1    0    0    -1  
$EndComp
$Comp
L Device:R R?
U 1 1
P 9650 2850
AR Path="/5F9D5E69/60FF2012" Ref="R?"  Part="1" 
AR Path="/5F9DA3F8/60FF2012" Ref="R89"  Part="1" 
F 0 "R89" H 9720 2896 50  0000 L CNN
F 1 "150" H 9720 2805 50  0000 L CNN
F 2 "" V 9580 2850 50  0001 C CNN
F 3 "~" H 9650 2850 50  0001 C CNN
	1    9650 2850
	1    0    0    -1  
$EndComp
Text GLabel 9650 3000 3    50   Output ~ 0
LED5
$Comp
L Device:LED D?
U 1 1
P 10200 2550
AR Path="/5F9D5E69/60FF2019" Ref="D?"  Part="1" 
AR Path="/5F9DA3F8/60FF2019" Ref="D10"  Part="1" 
F 0 "D10" V 10239 2432 50  0000 R CNN
F 1 "LED6_RED" V 10148 2432 50  0000 R CNN
F 2 "" H 10200 2550 50  0001 C CNN
F 3 "~" H 10200 2550 50  0001 C CNN
	1    10200 2550
	0    -1   -1   0   
$EndComp
$Comp
L power:+5V #PWR?
U 1 1
P 10200 2400
AR Path="/5F9D5E69/60FF201F" Ref="#PWR?"  Part="1" 
AR Path="/5F9DA3F8/60FF201F" Ref="#PWR0128"  Part="1" 
F 0 "#PWR0128" H 10200 2250 50  0001 C CNN
F 1 "+5V" H 10215 2573 50  0000 C CNN
F 2 "" H 10200 2400 50  0001 C CNN
F 3 "" H 10200 2400 50  0001 C CNN
	1    10200 2400
	1    0    0    -1  
$EndComp
$Comp
L Device:R R?
U 1 1
P 10200 2850
AR Path="/5F9D5E69/60FF2025" Ref="R?"  Part="1" 
AR Path="/5F9DA3F8/60FF2025" Ref="R92"  Part="1" 
F 0 "R92" H 10270 2896 50  0000 L CNN
F 1 "150" H 10270 2805 50  0000 L CNN
F 2 "" V 10130 2850 50  0001 C CNN
F 3 "~" H 10200 2850 50  0001 C CNN
	1    10200 2850
	1    0    0    -1  
$EndComp
Text GLabel 10200 3000 3    50   Output ~ 0
LED6
$Comp
L Device:LED D?
U 1 1
P 10750 2550
AR Path="/5F9D5E69/60FF202C" Ref="D?"  Part="1" 
AR Path="/5F9DA3F8/60FF202C" Ref="D12"  Part="1" 
F 0 "D12" V 10789 2432 50  0000 R CNN
F 1 "LED7_RED" V 10698 2432 50  0000 R CNN
F 2 "" H 10750 2550 50  0001 C CNN
F 3 "~" H 10750 2550 50  0001 C CNN
	1    10750 2550
	0    -1   -1   0   
$EndComp
$Comp
L power:+5V #PWR?
U 1 1
P 10750 2400
AR Path="/5F9D5E69/60FF2032" Ref="#PWR?"  Part="1" 
AR Path="/5F9DA3F8/60FF2032" Ref="#PWR0130"  Part="1" 
F 0 "#PWR0130" H 10750 2250 50  0001 C CNN
F 1 "+5V" H 10765 2573 50  0000 C CNN
F 2 "" H 10750 2400 50  0001 C CNN
F 3 "" H 10750 2400 50  0001 C CNN
	1    10750 2400
	1    0    0    -1  
$EndComp
$Comp
L Device:R R?
U 1 1
P 10750 2850
AR Path="/5F9D5E69/60FF2038" Ref="R?"  Part="1" 
AR Path="/5F9DA3F8/60FF2038" Ref="R94"  Part="1" 
F 0 "R94" H 10820 2896 50  0000 L CNN
F 1 "150" H 10820 2805 50  0000 L CNN
F 2 "" V 10680 2850 50  0001 C CNN
F 3 "~" H 10750 2850 50  0001 C CNN
	1    10750 2850
	1    0    0    -1  
$EndComp
Text GLabel 10750 3000 3    50   Output ~ 0
LED7
$Comp
L Device:C C10
U 1 1
P 7200 1450
AR Path="/5F9DA3F8/61020207" Ref="C10"  Part="1" 
AR Path="/6046B06D/61020207" Ref="C?"  Part="1" 
F 0 "C10" H 7085 1404 50  0000 R CNN
F 1 "22nF" H 7085 1495 50  0000 R CNN
F 2 "" H 7238 1300 50  0001 C CNN
F 3 "~" H 7200 1450 50  0001 C CNN
	1    7200 1450
	-1   0    0    1   
$EndComp
$Comp
L power:GND #PWR0120
U 1 1
P 7200 1800
AR Path="/5F9DA3F8/6102020D" Ref="#PWR0120"  Part="1" 
AR Path="/6046B06D/6102020D" Ref="#PWR?"  Part="1" 
F 0 "#PWR0120" H 7200 1550 50  0001 C CNN
F 1 "GND" H 7205 1627 50  0000 C CNN
F 2 "" H 7200 1800 50  0001 C CNN
F 3 "" H 7200 1800 50  0001 C CNN
	1    7200 1800
	1    0    0    -1  
$EndComp
$Comp
L Device:Crystal_GND24 Y1
U 1 1
P 7550 1050
AR Path="/5F9DA3F8/61020213" Ref="Y1"  Part="1" 
AR Path="/6046B06D/61020213" Ref="Y?"  Part="1" 
F 0 "Y1" H 7650 1250 50  0000 L CNN
F 1 "16MHz" H 7750 1200 50  0000 L CNN
F 2 "" H 7550 1050 50  0001 C CNN
F 3 "~" H 7550 1050 50  0001 C CNN
	1    7550 1050
	1    0    0    -1  
$EndComp
Text GLabel 7000 1050 0    50   Output ~ 0
XTAL1
Text GLabel 8300 1050 2    50   Output ~ 0
XTAL2
Wire Wire Line
	8300 1050 7800 1050
$Comp
L Device:C C11
U 1 1
P 7800 1400
AR Path="/5F9DA3F8/6102021C" Ref="C11"  Part="1" 
AR Path="/6046B06D/6102021C" Ref="C?"  Part="1" 
F 0 "C11" H 7685 1354 50  0000 R CNN
F 1 "22nF" H 7685 1445 50  0000 R CNN
F 2 "" H 7838 1250 50  0001 C CNN
F 3 "~" H 7800 1400 50  0001 C CNN
	1    7800 1400
	-1   0    0    1   
$EndComp
Wire Wire Line
	7800 1050 7800 1250
Connection ~ 7800 1050
Wire Wire Line
	7800 1050 7700 1050
Wire Wire Line
	7200 1600 7200 1700
Wire Wire Line
	7550 1250 7550 1700
Wire Wire Line
	7550 1700 7200 1700
Connection ~ 7200 1700
Wire Wire Line
	7200 1700 7200 1800
Wire Wire Line
	7800 1550 7800 1700
Wire Wire Line
	7800 1700 7550 1700
Connection ~ 7550 1700
Wire Wire Line
	7000 1050 7200 1050
Wire Wire Line
	7200 1300 7200 1050
Connection ~ 7200 1050
Wire Wire Line
	7200 1050 7400 1050
Wire Wire Line
	7550 850  7550 700 
Wire Wire Line
	7550 700  8150 700 
Wire Wire Line
	8150 700  8150 1700
Wire Wire Line
	8150 1700 7800 1700
Connection ~ 7800 1700
Text GLabel 2900 3100 1    50   Input ~ 0
LOADER_CON_RX
Text GLabel 3000 3100 1    50   Output ~ 0
LOADER_CON_TX
Wire Wire Line
	2750 3200 2900 3200
Wire Wire Line
	2900 3200 2900 3100
Wire Wire Line
	2750 3300 3000 3300
Wire Wire Line
	3000 3300 3000 3100
$EndSCHEMATC
